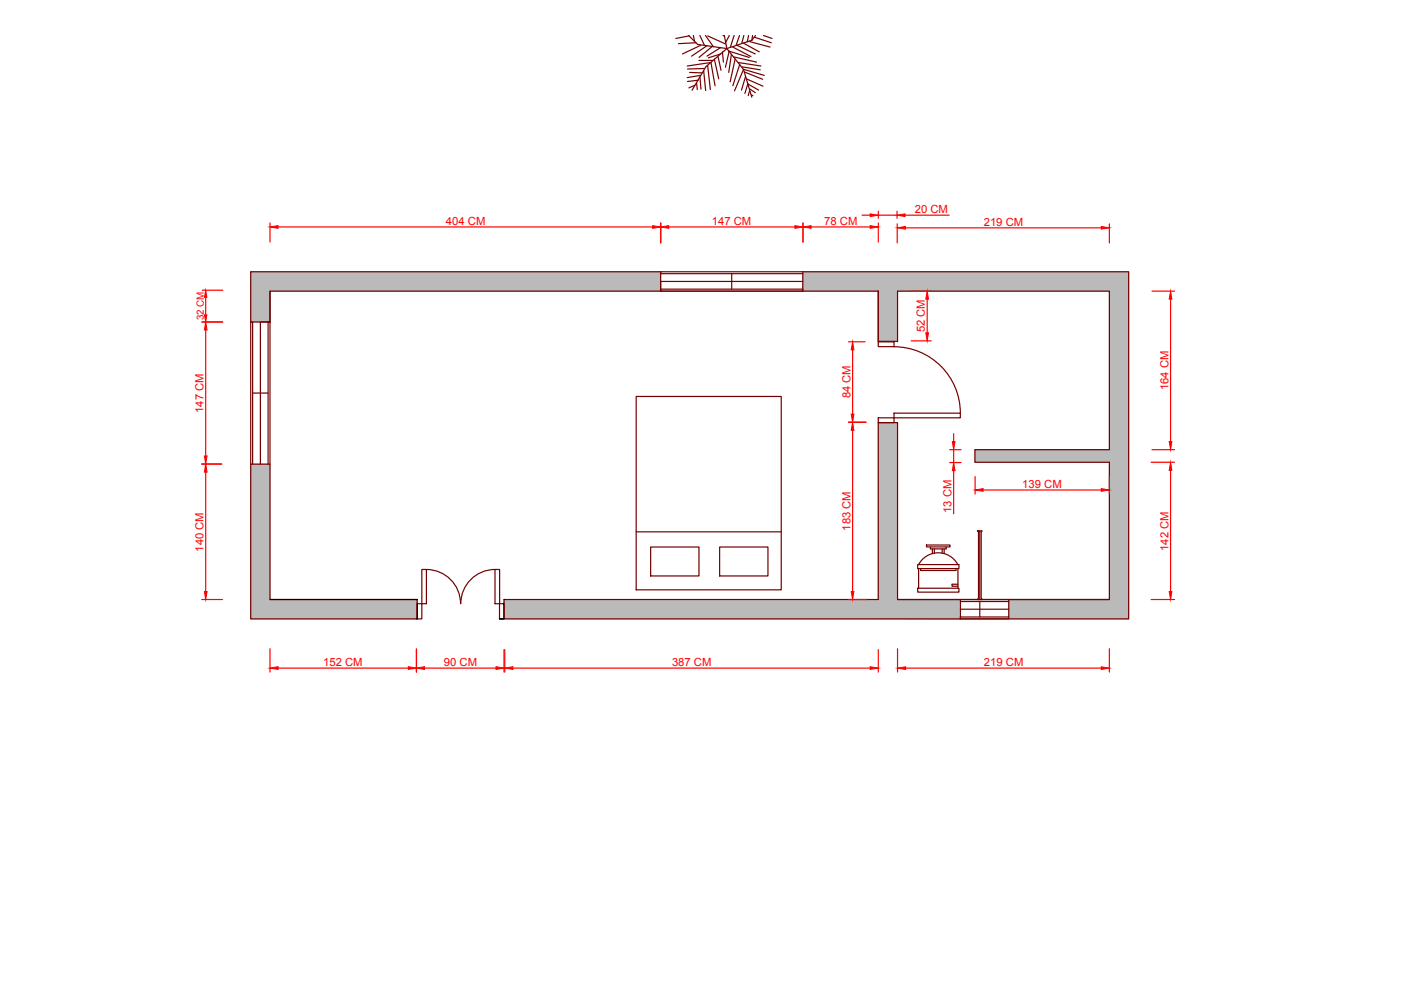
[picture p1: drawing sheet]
<svg xmlns="http://www.w3.org/2000/svg" width="297mm" height="210mm" viewBox="0 0 297 210" stroke-linecap="round" stroke-linejoin="round" font-family="sans-serif">
<!-- layer: hatches -->
<g fill="#bababa" stroke="#bababa" stroke-width=".21">
<path d="M53.2 57.6l86.9 2.1v-2.1zM53.2 57.6l86.9 2.1h-86.9z"/>
<path d="M170.2 57.6l69.1 4.1v-4.1zM170.2 57.6l69.1 4.1h-69.1z"/>
<path d="M53.2 59.7l86.9 2v-2zM53.2 59.7l86.9 2h-86.9z"/>
<path d="M53.2 61.7l4 6.6v-6.6zM53.2 61.7l4 6.6h-4z"/>
<path d="M186.2 61.7l4.1 10.7v-10.7zM186.2 61.7l4.1 10.7h-4.1z"/>
<path d="M235.2 61.7l4.1 33.6v-33.6zM235.2 61.7l4.1 33.6h-4.1z"/>
<path d="M206.7 95.3l32.6 2.7v-2.7zM206.7 95.3l32.6 2.7h-32.6z"/>
<path d="M235.2 98l4.1 29.1v-29.1zM235.2 98l4.1 29.1h-4.1z"/>
<path d="M186.2 89.6l4.1 37.5v-37.5zM186.2 89.6l4.1 37.5h-4.1z"/>
<path d="M53.2 98.4l4 28.7v-28.7zM53.2 98.4l4 28.7h-4z"/>
<path d="M106.9 127.1l96.7 3.7v-3.7zM106.9 127.1l96.7 3.7h-96.7z"/>
<path d="M213.9 127.1l25.4 4.1v-4.1zM213.9 127.1l25.4 4.1h-25.4z"/>
<path d="M106.9 130.8l96.7 .4v-.4zM106.9 130.8l96.7 .4h-96.7z"/>
<path d="M53.2 127.1l35.2 4.1v-4.1zM53.2 127.1l35.2 4.1h-35.2z"/>
</g>
<!-- layer: 0 -->
<g fill="none" stroke="#720000" stroke-width=".25">
<path d="M146 7.5l1.9 1.9 6.2 .9M146.1 7.6l-2.8 .6M146.2 15.4l2.6 .1M147 7.5l.3 1.3M147.3 18.1l-1.2 .5M147.5 9.1l-3.6 .2M147.7 17.6l.1 1.4M148 17l-2.2 .3M148.2 12.8h2.9M148.4 7.5l.9 2M148.4 16.4l.2 2.5M148.5 9.6l-3.8 1.8"/>
<path d="M148.5 16l-2.8 .5M149.2 15l.4 4.2M149.3 14.5l-3.5 .1M149.6 7.5l1.6 2.4M149.9 9.7l-3.3 2.2M150 13.9l.6 5.1M150 7.6l3.9 1.7M150.7 13.3l-5 .7M150.7 13.3l.9 4.9M151 9.9l-2.8 2.3M151.5 12.5l.9 4.2M152.2 12l.7 2.9"/>
<path d="M152.8 10.1l-2.9 1.8M152.8 11.4l-2.6 .9M153.2 11l.2 2.2M153.3 7.5l.2 .1M153.6 7.5l.5 2.8M154.1 10.3l-4.4 3.8-3 5M154.1 10.3l3.5 4.4M154.4 10.8l4.4 1.4M154.6 10.9l-.8 3.4M154.6 7.5l-.7 1.5M155.1 11.5l-.6 3.9M155.4 10l3.8 2"/>
<path d="M155.6 12.1l4.8 1.1M155.6 7.5l-.7 2.5M155.9 12.5l-1.1 4.9M156.3 9.6l3.8 1.8M156.5 13.3l4.8 .7M156.8 7.5l-.7 2.1M156.9 13.6l-1.5 4.6M157.3 14.2l3.9 .6M157.6 9.2l3.4 1.8M157.6 14.7l1.8 5.9M157.6 14.7l-1.9 4.6M157.7 14.7l4.3 1.3"/>
<path d="M157.7 7.5l-.4 1.7M157.8 15.3l3.9 1.5M158.1 16.3l-.9 2.8M158.3 16.7l3.5 1.6M158.6 17.8l2.2 1.3M158.6 17.7l-.7 2.1M158.7 7.5l-.3 1.4M158.8 8.8l4.5 1.2M158.9 18.8l1.2 .8M158.9 19.3l-.3 1M159.6 7.5l-.2 1M159.9 7.9l3.6 1.2"/>
<path d="M160.2 7.5l-.8 1-5.3 1.8M161.9 7.5l1.8 .7M159.3 20.1l.3 .2M155.1 58v3.3M170.2 57.6v4.1h-30.1v-4.1v.4h30.1M170.2 59.7h-30.1v2M57.2 61.7v6.6h-4h.4v30.1M140.1 61.3h30.1v.4M186.2 61.7h-129v65.4h31.2M186.2 61.7v10.7h4.1v-10.7h44.9v33.6h-28.5v2.7h28.5v29.1h-44.9M186.2 61.7v10.7M53.2 98.4h4"/>
<path d="M53.6 83.3h3.2M55.2 98.4v-30.1h2h-.4v30.1M134.9 84.1h30.7v41h-30.7zM134.9 112.8h30.7M138 116h10.2v6.1h-10.2zM152.6 116h10.2v6.1h-10.2zM194.6 119.7h8.7v.9h-8.7zM194.8 119.7a4.7 4.7 0 0 1 8.3 0M196.4 115.6h5v.4h-5zM197.3 116v.4h3.3v-.4M197.7 116.4v1M198.1 116.4v.9"/>
<path d="M199.8 116.4v.9M200.2 116.4v1M207.2 112.6h1l-.2 .2v14l.2 .3h-1l.3-.3v-14zM207.2 112.6h.5v14.5M88.4 131.2h-35.2v-73.6h186.1v73.6h-133.4M97.6 127.1h.1M106.9 127.1h79.3v-37.5h4.1v37.5h44.9M194.6 124.7h8.7v.8h-8.7zM194.8 120.6v4.1M195.2 120.6v.4h7.5v-.4M203.1 123.9h-1.2v.4h1.2M203.1 120.6v4.1"/>
<path d="M203.6 127.1v4.1h10.3v-4.1M203.6 129.2h10.3M203.6 127.5h10.3M207.7 127.5v3.3M213.9 130.8h-10.3v.4"/>
</g>
<!-- layer: door -->
<path d="M186.2 72.5h3.4v1h-3.4zM189.5 73.5a14.1 14.1 0 0 1 14.1 14.1M186.2 88.6h3.4v1h-3.4zM189.6 87.6h14v1h-14zM88.5 128h.9v3.2h-.9zM89.4 120.7h1v7.3h-1zM90.4 120.7a7.2 7.2 0 0 1 7.2 7.3M104.9 120.7a7.2 7.2 0 0 0-7.2 7.3M105 120.7h.9v7.3h-.9zM105.9 128h1v3.2h-1z" fill="none" stroke="#720000" stroke-width=".25"/>
<!-- layer: window -->
<path d="M57.2 127.1h31.2v4.1M106.9 127.1v4.1h-1" fill="none" stroke="#000" stroke-width=".25"/>
<!-- layer: diamention -->
<g fill="none" stroke="#f00" stroke-width=".25">
<path d="M57.2 47.3v4M58.9 48.1h79.5M140.1 47.3v4.2M141.8 48.1h26.7M170.3 47.3v4M172 48.1h12.5M182.8 45.6h1.7M186.2 44.8v1.5M186.2 47.3v4M186.2 45.6h4M190.2 44.8v1.5M190.2 47.5v4"/>
<path d="M191.9 45.6h9.3M191.9 48.3h41.6M235.2 47.5v4M42.8 68.3h4.4M42.9 61.5h4.3M43.6 63v3.8M43.6 70v26.7M179.9 72.5h3.5M180.8 74.2v13.6M193.2 61.7h4.2M193.2 72.3h4.2M196.6 63.4v7.2"/>
<path d="M244.2 61.7h4.8M248.2 63.4v30.2M42.8 98.4h4.2M179.9 89.5h3.7M180.8 91.2v34.2M201.3 95.3h2.5M201.3 98.1h2.5M202.2 91.9v1.7M202.2 95.3v2.8M202.2 99.8v9.1M244.1 98h4.9M244.2 95.3h4.8"/>
<path d="M248.2 99.7v25.7M43.6 100.1v25.3M206.7 101v3.7M208.4 103.9h25.1M235.2 101v3.7M42.8 127.1h4.4M57.2 137.5v5M88.3 137.5v5M106.9 137.7v4.8M107 137.7v4.8M179.9 127.1h3.9M186.2 137.7v4.8"/>
<path d="M190.3 137.5v5M235.2 137.5v5M244.1 127.1h4.9M59 141.7h27.6M90 141.7h15.2M108.7 141.7h75.8M192 141.7h41.5"/>
</g>
<g fill="#f00" stroke="#f00" stroke-width=".21">
<path d="M57.2 141.7l1.8-.3v.5z"/>
<path d="M86.6 141.4l1.7 .3-1.7 .2z"/>
<path d="M105.2 141.4l1.7 .3-1.7 .2z"/>
<path d="M88.3 141.7l1.7-.3v.5z"/>
<path d="M184.5 141.4l1.7 .3-1.7 .2z"/>
<path d="M107 141.7l1.7-.3v.5z"/>
<path d="M190.3 141.7l1.7-.3v.6z"/>
<path d="M233.5 141.4l1.7 .3-1.7 .3z"/>
<path d="M247.9 125.4h.6l-.3 1.7z"/>
<path d="M248.2 98l.3 1.7h-.6z"/>
<path d="M247.9 93.6h.6l-.3 1.7z"/>
<path d="M248.2 61.7l.3 1.7h-.6z"/>
<path d="M233.5 48l1.7 .3-1.7 .3z"/>
<path d="M190.2 48.3l1.7-.3v.6z"/>
<path d="M184.5 47.8l1.7 .3-1.7 .3z"/>
<path d="M170.3 48.1l1.7-.3v.6z"/>
<path d="M168.5 47.8l1.8 .3-1.8 .3z"/>
<path d="M140.1 48.1l1.7-.3v.6z"/>
<path d="M138.4 47.8l1.7 .3-1.7 .3z"/>
<path d="M57.2 48.1l1.7-.3v.6z"/>
<path d="M43.6 61.5l.3 1.5h-.5z"/>
<path d="M43.4 66.8h.5l-.3 1.5z"/>
<path d="M43.6 68.3l.3 1.7h-.6z"/>
<path d="M43.3 96.7h.6l-.3 1.7z"/>
<path d="M43.6 98.4l.3 1.7h-.6z"/>
<path d="M43.3 125.4h.6l-.3 1.7z"/>
<path d="M180.8 72.5l.2 1.7h-.5z"/>
<path d="M180.5 87.8h.5l-.2 1.7z"/>
<path d="M180.8 89.5l.2 1.7h-.5z"/>
<path d="M180.5 125.4h.5l-.2 1.7z"/>
<path d="M233.5 103.6l1.7 .3-1.7 .3z"/>
<path d="M206.7 103.9l1.7-.3v.6z"/>
<path d="M201.9 93.6h.6l-.3 1.7z"/>
<path d="M202.2 98.1l.3 1.7h-.6z"/>
<path d="M184.5 45.3l1.7 .3-1.7 .3z"/>
<path d="M190.2 45.6l1.7-.3v.6z"/>
<path d="M196.6 61.7l.3 1.7h-.6z"/>
<path d="M196.3 70.6h.6l-.3 1.7z"/>
</g>
<g font-size="2.4" fill="#f00">
<text x="94.6" y="47.7">404 CM</text>
<text x="150.9" y="47.7">147 CM</text>
<text x="174.8" y="47.7">78 CM</text>
<text x="194" y="45.2">20 CM</text>
<text x="208.6" y="47.8">219 CM</text>
<text x="196.1" y="70.5" transform="rotate(-90 196.1 70.5)">52 CM</text>
<text x="247.7" y="82.7" transform="rotate(-90 247.7 82.7)">164 CM</text>
<text x="43.2" y="87.6" transform="rotate(-90 43.2 87.6)">147 CM</text>
<text x="180.3" y="84.5" transform="rotate(-90 180.3 84.5)">84 CM</text>
<text x="216.8" y="103.4">139 CM</text>
<text x="180.3" y="112.5" transform="rotate(-90 180.3 112.5)">183 CM</text>
<text x="201.7" y="108.8" transform="rotate(-90 201.7 108.8)">13 CM</text>
<text x="43.2" y="117" transform="rotate(-90 43.2 117)">140 CM</text>
<text x="247.7" y="116.8" transform="rotate(-90 247.7 116.8)">142 CM</text>
<text x="68.5" y="141.2">152 CM</text>
<text x="94.1" y="141.2">90 CM</text>
<text x="142.5" y="141.2">387 CM</text>
<text x="208.6" y="141.2">219 CM</text>
</g>
<text font-size="2.1" fill="#f00" x="43.2" y="68" transform="rotate(-90 43.2 68)">32 CM</text>
</svg>
